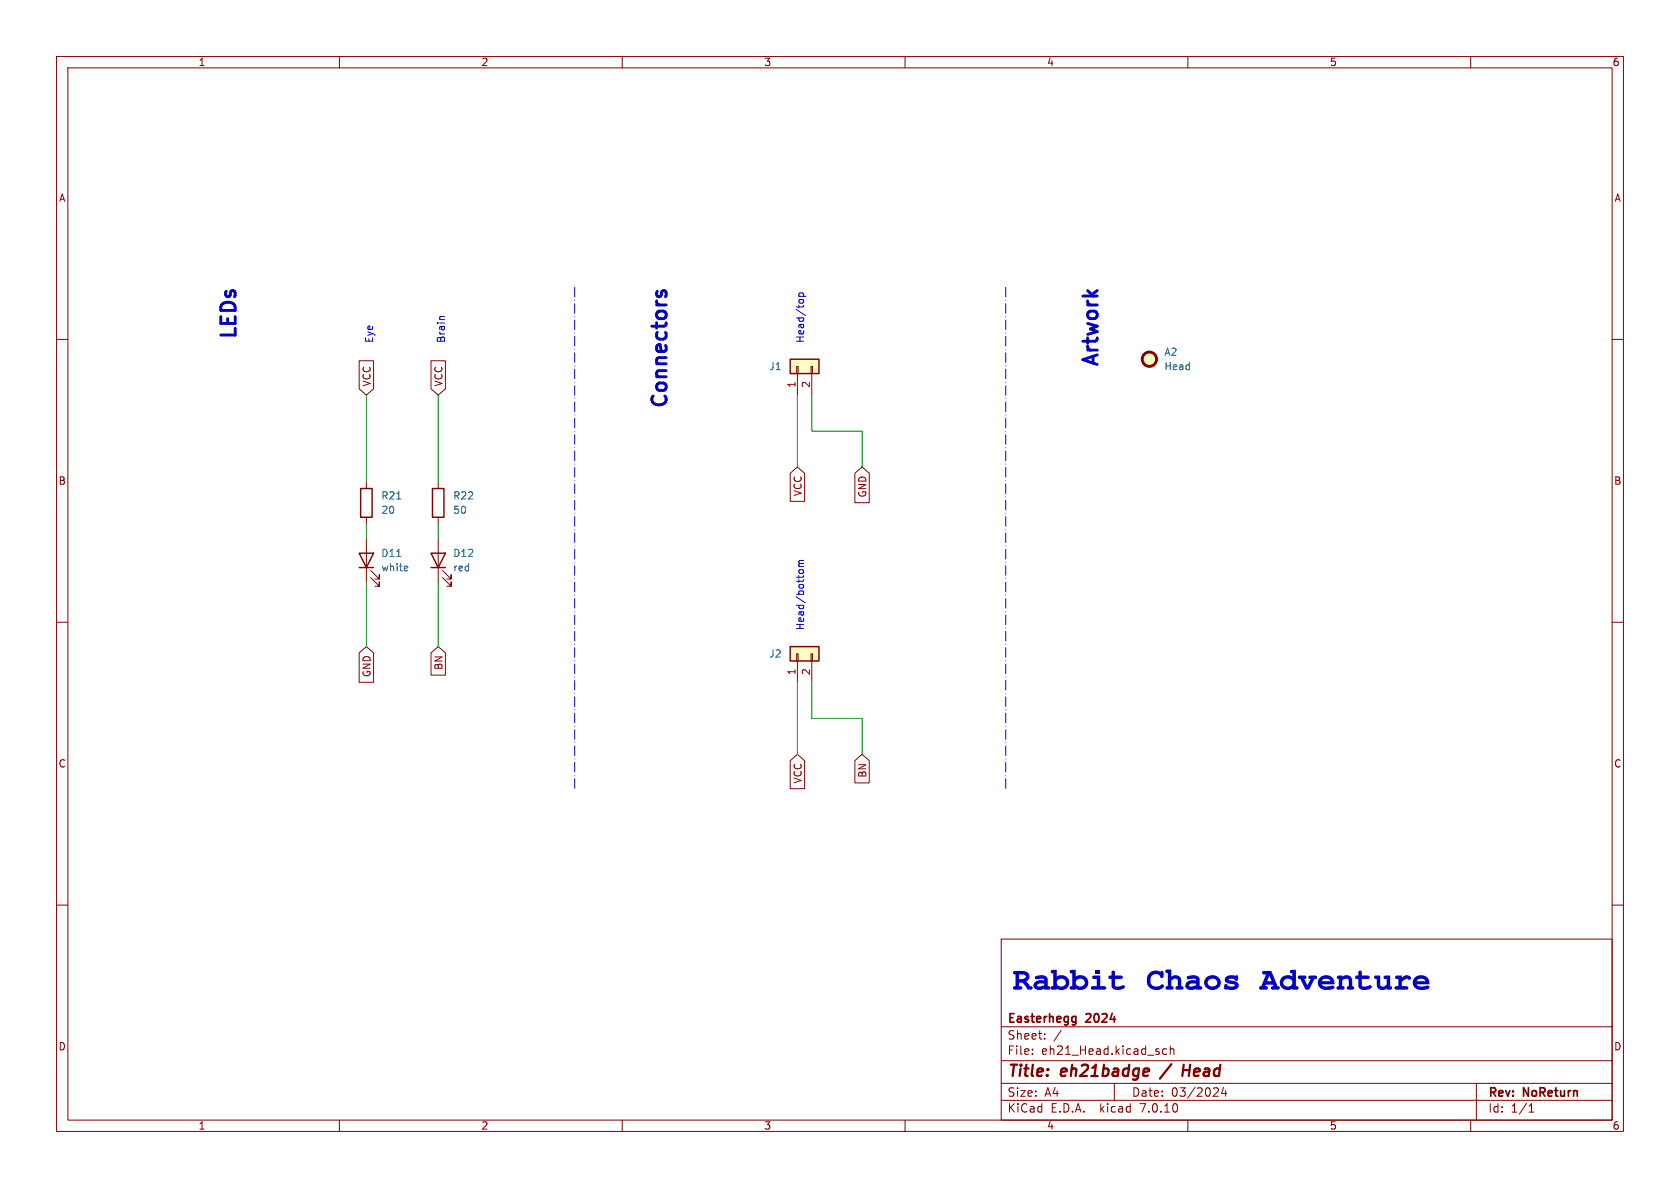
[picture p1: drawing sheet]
<svg xmlns="http://www.w3.org/2000/svg" width="297mm" height="210mm" viewBox="0 0 297 210" stroke-linecap="round" stroke-linejoin="round" font-family="sans-serif">
<g fill="none" stroke="#840000" stroke-width=".18">
<path d="M10 10h277v190h-277zM12 12h273v186h-273zM60 10v2M110 10v2M160 10v2M210 10v2M260 10v2M10 60h2M285 60h2M63.5 63.8h2.5v4.9l-1.2 1.2-1.3-1.2zM76.2 63.8h2.5v4.9l-1.2 1.2-1.3-1.2zM140.8 64.8h.3v1.2h-.3z"/>
<path d="M141 66v3.9M143.4 64.8h.2v1.2h-.2zM143.5 66v3.9M64.8 85.1v1.3M64.8 91.4v1.3M64.8 95.3v7.6M77.5 85.1v1.3M77.5 91.4v1.3M77.5 95.3v7.6M139.7 83.7l1.3-1.1 1.2 1.1v4.9h-2.5zM151.1 83.7l1.3-1.1 1.3 1.1v5.2h-2.6zM10 110h2"/>
<path d="M63.5 115.4l1.3-1.1 1.2 1.1v5.2h-2.5zM65.5 102.1l1.6 1.5v-.7v.7h-.8M65.5 100.8l1.6 1.6v-.8v.8h-.8M76.2 115.4l1.3-1.1 1.2 1.1v3.9h-2.5zM78.2 102.1l1.6 1.5v-.7v.7h-.8M78.2 100.8l1.6 1.6v-.8v.8h-.8M140.8 115.6h.3v1.2h-.3zM141 116.8v3.9M143.4 115.6h.2v1.2h-.2zM143.5 116.8v3.9M285 110h2M139.7 134.5l1.3-1.1 1.2 1.1v4.9h-2.5z"/>
<path d="M151.1 134.5l1.3-1.1 1.3 1.1v3.9h-2.6zM10 160h2M285 160h2M177 166h108v32h-108zM60 198v2M110 198v2M160 198v2M177 194.5h108M177 191.5h108M177 187.5h108M177 181.5h108M182.5 186.3v.1"/>
<path d="M182.5 185.5v.1M184.7 183.6v.1M184.7 182.8v.1M187.6 182.1l-1.3 2M197 191.5v3M206.2 185.5l-.4-.1-.3 .3v.4l.2 .2h.5M206.9 185.5l.2-.1 .4 .1v.9M206.9 184.9v1.5M210 198v2M215.1 192.3l.3 .3-.1 .3-.8 .9h.9M216.3 192.2l-.3 1.1h.9M216.7 192.8v1"/>
<path d="M260 198v2M261 191.5v6.5M270.3 196.6h.9M270.3 195.5l.4-.4v1.5"/>
</g>
<path d="M207.1 188.1l-2 2.6M209.1 189.2h1.2M209.3 188.2l-.3 2" fill="none" stroke="#840000" stroke-width=".4"/>
<path d="M189.8 179.7l.4 .1M190.2 179.7v1.2l-.3 .3M190.2 180.6l-.4 .1" fill="none" stroke="#840000" stroke-width=".3"/>
<path d="M139.7 63.5h5.1v2.5h-5.1zM63.5 97.8h2.5l-1.2 2.5zM63.8 86.4h2v5h-2zM76.2 97.8h2.5l-1.2 2.5zM76.5 86.4h2v5h-2zM63.5 100.3h2.5M76.2 100.3h2.5M139.7 114.3h5.1v2.5h-5.1z" fill="none" stroke="#840000" stroke-width=".25"/>
<path d="M70.1 98.4h.8M70.1 88.2h.8M71.9 100.1l.2 .3-.6 .1M72 100.8l-.1 .1" fill="none" stroke="#006464" stroke-width=".18"/>
<g fill="#ffffc2" stroke="#ffffc2" stroke-width=".18">
<path d="M139.7 114.3h5.1v2.5h-5.1z"/>
<path d="M139.7 63.5h5.1v2.5h-5.1z"/>
<circle cx="203.2" cy="63.5" r="1.27"/>
</g>
<circle cx="203.2" cy="63.5" r="1.27" fill="none" stroke="#840000" stroke-width=".51"/>
<path d="M116.2 51.5l-.1 .6M116.9 52.1l.1-.6 .4-.1 .4 .3v.5" fill="none" stroke="#0000c2" stroke-width=".51"/>
<path d="M78.6 56h-.7l-.2 .1" fill="none" stroke="#0000c2" stroke-width=".18"/>
<g fill="#0000c2">
<path d="M196.6 171.7a.32 .32 0 0 1 .4-.1 .32 .32 0 0 1 .1 .4v.4h1a.32 .32 0 0 1 .4 .4 .32 .32 0 0 1-.4 .3h-1v1a.69 .69 0 0 0 1 .2h.1a.38 .38 0 0 1 .6 0 .38 .38 0 0 1-.4 .6l-1 .1-.7-.2-.2-.5v-1.2h-.2a.32 .32 0 0 1-.4-.3 .32 .32 0 0 1 .4-.4h.2z"/>
<path d="M250.1 172.8l.5-.3 .5-.1 .6 .1 .5 .2 .4 .6 .1 .7h-2.3l.6 .4 1-.1a.39 .39 0 0 1 .5-.1 .39 .39 0 0 1 .2 .5l-.8 .2-1 .1-.7-.4-.4-.5v-.7h2.2a.91 .91 0 0 0-1.6 0h-.6z"/>
</g>
<path d="M141.2 52.4h1.3M141.3 52.4l-.1-.4 .3-.2 .5 .1v.5M141.4 53h.6M141.4 99.6l-.2 .2 .2 .4M141.4 99.6h.7M142.1 99.1h-.8l-.1 .3 .2 .2M141.2 100.9l.3-.2h.3l.3 .2M141.2 100.2h.9" fill="none" stroke="#0000c2" stroke-width=".18"/>
<path d="M101.6 50.8v88.9M177.8 50.8v88.9" fill="none" stroke="#0000c2" stroke-width=".18" stroke-dasharray="1.7 .6 0 .6"/>
<path d="M64.8 69.9v15.2M77.5 69.9v15.2M141 69.9v12.7M143.5 69.9v6.3h8.9v6.4M64.8 92.7v2.6M77.5 92.7v2.6M64.8 102.9v11.4M77.5 102.9v11.4M141 120.7v12.7M143.5 120.7v6.3h8.9v6.4" fill="none" stroke="#009600" stroke-width=".18"/>
<g font-size="5.6" fill="#0000c2">
<text x="179.1" y="175.6">Rabbit</text>
<text x="202.6" y="175.6">Chaos Adventure</text>
</g>
<g font-size="3.5" fill="#0000c2">
<text x="41.9" y="60.5" transform="rotate(-90 41.9 60.5)">LEDs</text>
<text x="194.3" y="65.4" transform="rotate(-90 194.3 65.4)">Artwork</text>
<text x="118.1" y="72.7" transform="rotate(-90 118.1 72.7)">Connectors</text>
</g>
<g font-size="2.8" fill="#840000">
<text x="178" y="190.9">Title:</text>
<text x="187.7" y="190.9">eh21badge</text>
<text x="210.7" y="190.9">Head</text>
</g>
<g font-size="2.1" fill="#840000">
<text x="178" y="184">Sheet:</text>
<text x="178" y="181.2">Easterhegg</text>
<text x="192.1" y="181.2">2024</text>
<text x="178" y="186.7">File:</text>
<text x="184.1" y="186.7">eh21_Head.kicad_sch</text>
<text x="178" y="196.9">KiCad</text>
<text x="178" y="194.1">Size:</text>
<text x="184.7" y="194.1">A4</text>
<text x="185.7" y="196.9">E.D.A.</text>
<text x="194.6" y="196.9">kicad</text>
<text x="200" y="194.1">Date:</text>
<text x="201.8" y="196.9">7.0.10</text>
<text x="207" y="194.1">03/2024</text>
<text x="263" y="194.3">Rev:</text>
<text x="263" y="196.9">Id:</text>
<text x="267.1" y="196.9">1/1</text>
<text x="269.4" y="194.3">NoReturn</text>
</g>
<g font-size="1.8" fill="#840000">
<text x="35" y="11.9">1</text>
<text x="85" y="11.9">2</text>
<text x="135" y="11.9">3</text>
<text x="185" y="11.9">4</text>
<text x="235" y="11.9">5</text>
<text x="285" y="11.9">6</text>
<text x="10.3" y="35.9">A</text>
<text x="285.3" y="35.9">A</text>
<text x="65.7" y="68.4" transform="rotate(-90 65.7 68.4)">VCC</text>
<text x="78.4" y="68.4" transform="rotate(-90 78.4 68.4)">VCC</text>
<text x="10.3" y="85.9">B</text>
<text x="141.9" y="87.8" transform="rotate(-90 141.9 87.8)">VCC</text>
<text x="153.4" y="88.1" transform="rotate(-90 153.4 88.1)">GND</text>
<text x="285.3" y="85.9">B</text>
<text x="65.7" y="119.8" transform="rotate(-90 65.7 119.8)">GND</text>
<text x="78.4" y="118.5" transform="rotate(-90 78.4 118.5)">BN</text>
<text x="10.3" y="135.9">C</text>
<text x="153.4" y="137.6" transform="rotate(-90 153.4 137.6)">BN</text>
<text x="285.3" y="135.9">C</text>
<text x="141.9" y="138.6" transform="rotate(-90 141.9 138.6)">VCC</text>
<text x="10.3" y="185.9">D</text>
<text x="285.3" y="185.9">D</text>
<text x="35" y="199.9">1</text>
<text x="85" y="199.9">2</text>
<text x="135" y="199.9">3</text>
<text x="185" y="199.9">4</text>
<text x="235" y="199.9">5</text>
<text x="285" y="199.9">6</text>
</g>
<g font-size="1.8" fill="#0000c2">
<text x="66" y="60.7" transform="rotate(-90 66 60.7)">Eye</text>
<text x="78.7" y="60.7" transform="rotate(-90 78.7 60.7)">Brain</text>
<text x="142.2" y="60.7" transform="rotate(-90 142.2 60.7)">Head/top</text>
<text x="142.2" y="111.5" transform="rotate(-90 142.2 111.5)">Head/bottom</text>
</g>
<g font-size="1.8" fill="#006464">
<text x="135.9" y="65.6">J1</text>
<text x="205.7" y="63.1">A2</text>
<text x="205.7" y="65.6">Head</text>
<text x="67.3" y="88.5">R21</text>
<text x="80" y="88.5">R22</text>
<text x="67.3" y="91">20</text>
<text x="80" y="91">50</text>
<text x="67.3" y="98.7">D11</text>
<text x="67.3" y="101.2">white</text>
<text x="80" y="98.7">D12</text>
<text x="80" y="101.2">red</text>
<text x="135.9" y="116.4">J2</text>
</g>
<g font-size="1.8" fill="#a90000">
<text x="140.7" y="68.7" transform="rotate(-90 140.7 68.7)">1</text>
<text x="143.3" y="68.7" transform="rotate(-90 143.3 68.7)">2</text>
<text x="140.7" y="119.5" transform="rotate(-90 140.7 119.5)">1</text>
<text x="143.3" y="119.5" transform="rotate(-90 143.3 119.5)">2</text>
</g>
</svg>
